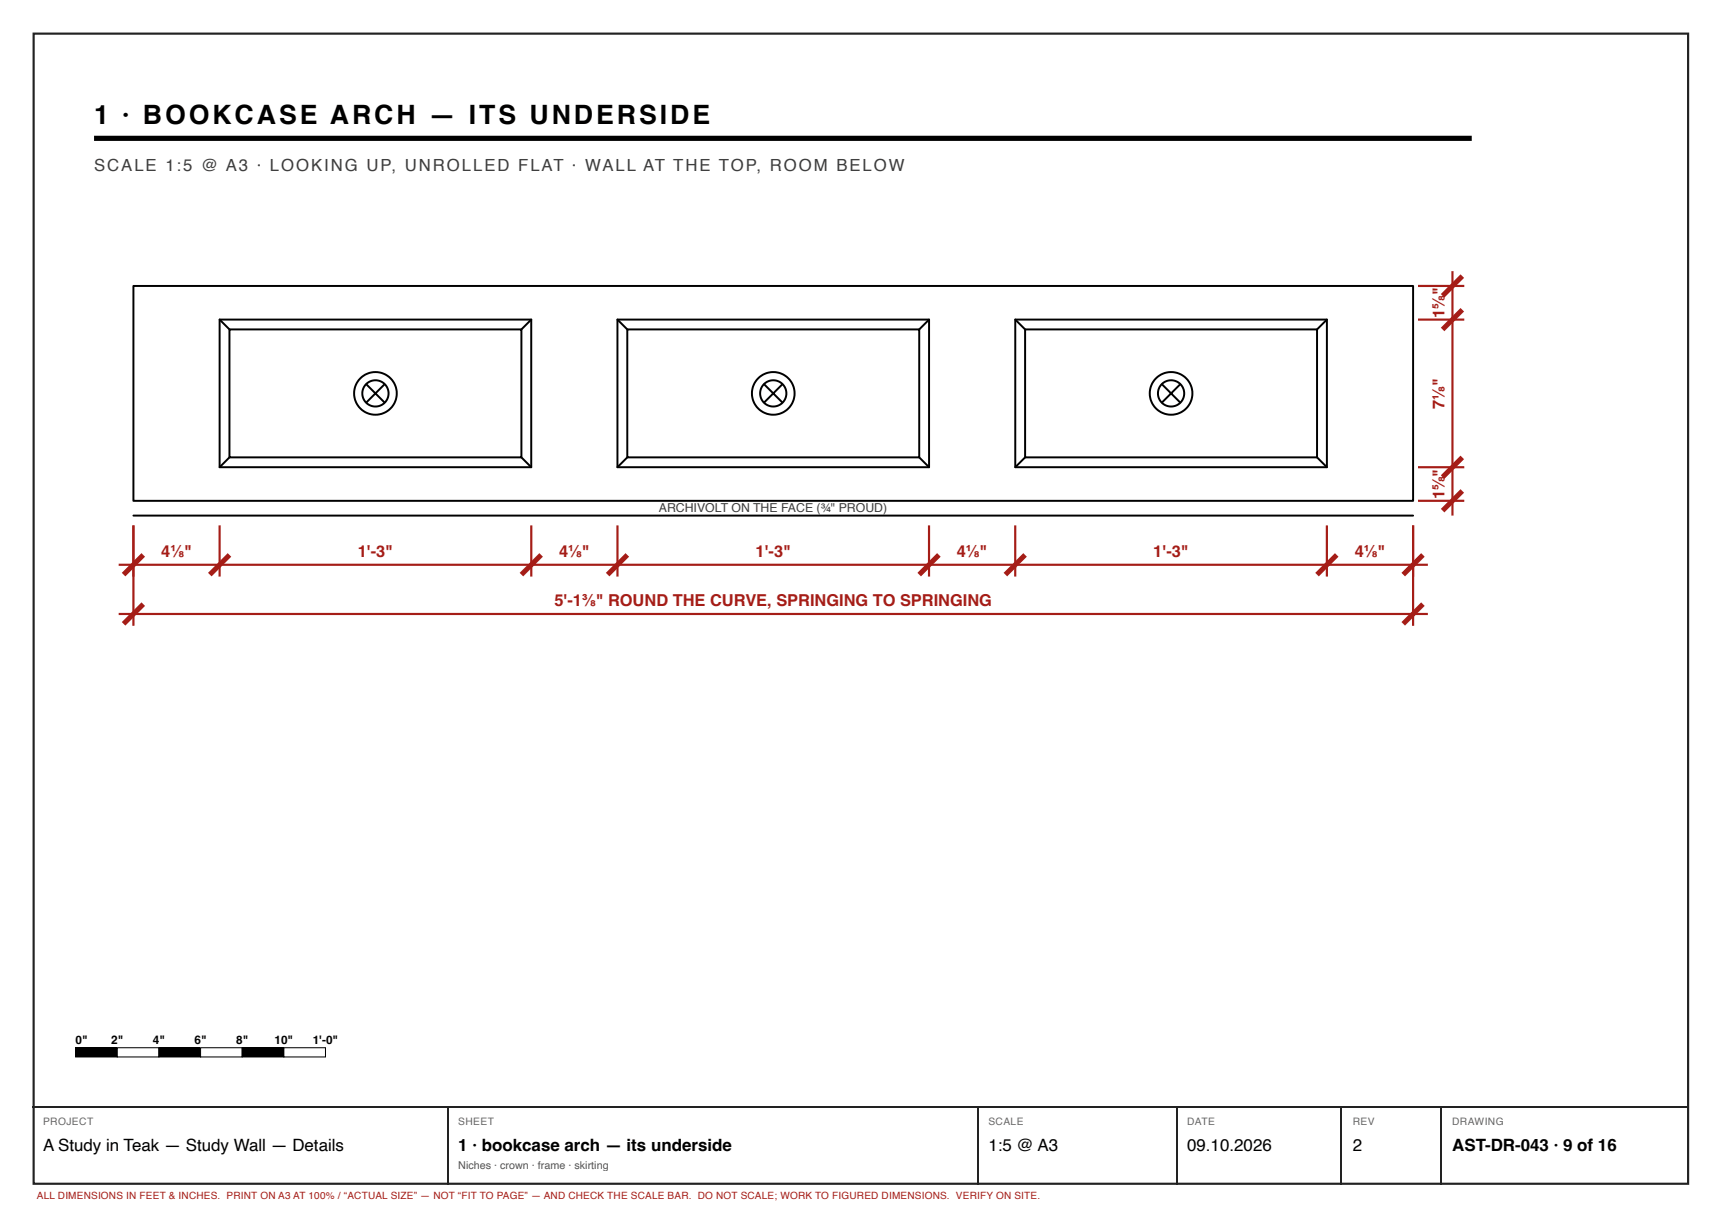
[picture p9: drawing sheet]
<svg xmlns="http://www.w3.org/2000/svg" width="420mm" height="297mm" viewBox="0 0 420 297" stroke-linecap="round" stroke-linejoin="round" font-family="sans-serif">
<path d="M8.2 8.2h403.5v280.5h-403.5z" fill="none" stroke="#222" stroke-width=".53"/>
<path d="M22.9 33.7h336" fill="none" stroke="#000" stroke-width="1.3" stroke-linecap="butt"/>
<g fill="none" stroke="#000" stroke-width=".48">
<path d="M32.5 69.7h312.1v52.4h-312.1zM53.6 77.9h76v36h-76zM53.6 77.9l2.4 2.4M129.6 77.9l-2.4 2.4M150.6 77.9h76v36h-76zM150.6 77.9l2.4 2.4M226.6 77.9l-2.4 2.4M247.6 77.9h76v36h-76zM247.6 77.9l2.4 2.4M323.6 77.9l-2.4 2.4M56 80.3h71.2v31.2h-71.2zM153 80.3h71.2v31.2h-71.2z"/>
<path d="M250 80.3h71.2v31.2h-71.2zM56 111.5l-2.4 2.4M127.2 111.5l2.4 2.4M153 111.5l-2.4 2.4M224.2 111.5l2.4 2.4M250 111.5l-2.4 2.4M321.2 111.5l2.4 2.4"/>
</g>
<circle cx="91.6" cy="95.9" r="5.2" fill="#fff"/>
<g fill="none" stroke="#000" stroke-width=".48">
<path d="M89.4 93.7l4.4 4.4M93.8 93.7l-4.4 4.4"/>
<circle cx="91.6" cy="95.9" r="5.2"/>
<circle cx="91.6" cy="95.9" r="3.2"/>
</g>
<circle cx="188.6" cy="95.9" r="5.2" fill="#fff"/>
<g fill="none" stroke="#000" stroke-width=".48">
<path d="M186.4 93.7l4.4 4.4M190.8 93.7l-4.4 4.4"/>
<circle cx="188.6" cy="95.9" r="5.2"/>
<circle cx="188.6" cy="95.9" r="3.2"/>
</g>
<circle cx="285.6" cy="95.9" r="5.2" fill="#fff"/>
<g fill="none" stroke="#000" stroke-width=".48">
<path d="M283.4 93.7l4.4 4.4M287.8 93.7l-4.4 4.4M32.5 125.7h312.1"/>
<circle cx="285.6" cy="95.9" r="5.2"/>
<circle cx="285.6" cy="95.9" r="3.2"/>
</g>
<g fill="none" stroke="#a51d17" stroke-width=".53">
<path d="M345.8 69.7h11.3M345.8 77.9h11.3M354.2 66.1v59.6M345.8 113.9h11.3M28.9 137.7h319.3M32.5 128.1v24.5M53.6 128.1v12.5M129.6 128.1v12.5M150.6 128.1v12.5M226.6 128.1v12.5M247.6 128.1v12.5M323.6 128.1v12.5"/>
<path d="M344.6 128.1v24.5M345.8 122.1h11.3M28.9 149.7h319.3"/>
</g>
<g fill="none" stroke="#a51d17" stroke-width="1.2" stroke-linecap="butt">
<path d="M356.6 67.3l-4.8 4.8M356.6 75.5l-4.8 4.8M356.6 111.5l-4.8 4.8M356.6 119.7l-4.8 4.8M34.9 135.3l-4.8 4.8M56 135.3l-4.8 4.8M132 135.3l-4.8 4.8M153 135.3l-4.8 4.8M229 135.3l-4.8 4.8M250 135.3l-4.8 4.8M326 135.3l-4.8 4.8M347 135.3l-4.8 4.8"/>
<path d="M34.9 147.3l-4.8 4.8M347 147.3l-4.8 4.8"/>
</g>
<path d="M18.4 255.5h10.2v2.2h-10.2z" fill="#000"/>
<path d="M18.4 255.5h10.2v2.2h-10.2z" fill="none" stroke="#000" stroke-width=".25"/>
<path d="M28.6 255.5h10.2v2.2h-10.2z" fill="#fff"/>
<path d="M28.6 255.5h10.2v2.2h-10.2zM38.8 255.5h10.1v2.2h-10.1z" fill="none" stroke="#000" stroke-width=".25"/>
<path d="M38.8 255.5h10.1v2.2h-10.1z" fill="#000"/>
<path d="M48.9 255.5h10.2v2.2h-10.2z" fill="#fff"/>
<path d="M48.9 255.5h10.2v2.2h-10.2zM59.1 255.5h10.1v2.2h-10.1z" fill="none" stroke="#000" stroke-width=".25"/>
<path d="M59.1 255.5h10.1v2.2h-10.1z" fill="#000"/>
<path d="M69.2 255.5h10.2v2.2h-10.2z" fill="#fff"/>
<path d="M69.2 255.5h10.2v2.2h-10.2z" fill="none" stroke="#000" stroke-width=".25"/>
<path d="M7.9 270h404.1M109.1 270.1v18.8M238.5 270.1v18.8M286.9 270.1v18.8M327.2 270.1v18.8M351.5 270.1v18.8" fill="none" stroke="#222" stroke-width=".26"/>
<text font-size="6.5" x="22.9" y="30.1">1 · BOOKCASE ARCH — ITS UNDERSIDE</text>
<text font-size="4.1" fill="#3d3d3d" x="22.9" y="41.7">SCALE 1:5 @ A3 · LOOKING UP, UNROLLED FLAT · WALL AT THE TOP, ROOM BELOW</text>
<g font-size="4.1">
<text x="10.5" y="280.7">A Study in Teak — Study Wall — Details</text>
<text x="111.8" y="280.7">1 · bookcase arch — its underside</text>
<text x="241" y="280.7">1:5 @ A3</text>
<text x="289.5" y="280.7">09.10.2026</text>
<text x="329.9" y="280.7">2</text>
<text x="354.1" y="280.7">AST-DR-043 · 9 of 16</text>
</g>
<g font-size="4" fill="#a51d17">
<text x="352.3" y="77.6" transform="rotate(-90 352.3 77.6)">1⅝&quot;</text>
<text x="352.3" y="99.7" transform="rotate(-90 352.3 99.7)">7⅛&quot;</text>
<text x="352.3" y="121.8" transform="rotate(-90 352.3 121.8)">1⅝&quot;</text>
<text x="39.3" y="135.8">4⅛&quot;</text>
<text x="87.2" y="135.8">1'-3&quot;</text>
<text x="136.3" y="135.8">4⅛&quot;</text>
<text x="184.3" y="135.8">1'-3&quot;</text>
<text x="233.3" y="135.8">4⅛&quot;</text>
<text x="281.3" y="135.8">1'-3&quot;</text>
<text x="330.4" y="135.8">4⅛&quot;</text>
<text x="135.2" y="147.8">5'-1⅜&quot; ROUND THE CURVE, SPRINGING TO SPRINGING</text>
</g>
<text font-size="3" fill="#3d3d3d" x="160.7" y="124.9">ARCHIVOLT ON THE FACE (¾&quot; PROUD)</text>
<g font-size="2.9">
<text x="18.4" y="254.5">0&quot;</text>
<text x="27.1" y="254.5">2&quot;</text>
<text x="37.3" y="254.5">4&quot;</text>
<text x="47.4" y="254.5">6&quot;</text>
<text x="57.6" y="254.5">8&quot;</text>
<text x="66.9" y="254.5">10&quot;</text>
<text x="76.3" y="254.5">1'-0&quot;</text>
</g>
<text font-size="2.6" fill="#555" x="111.8" y="285">Niches · crown · frame · skirting</text>
<g font-size="2.5" fill="#666">
<text x="10.5" y="274.4">PROJECT</text>
<text x="111.8" y="274.4">SHEET</text>
<text x="241" y="274.4">SCALE</text>
<text x="289.5" y="274.4">DATE</text>
<text x="329.9" y="274.4">REV</text>
<text x="354.1" y="274.4">DRAWING</text>
</g>
<text font-size="2.4" fill="#a51d17" x="9" y="292.4">ALL DIMENSIONS IN FEET &amp; INCHES. PRINT ON A3 AT 100% / “ACTUAL SIZE” — NOT “FIT TO PAGE” — AND CHECK THE SCALE BAR. DO NOT SCALE; WORK TO FIGURED DIMENSIONS. VERIFY ON SITE.</text>
</svg>
